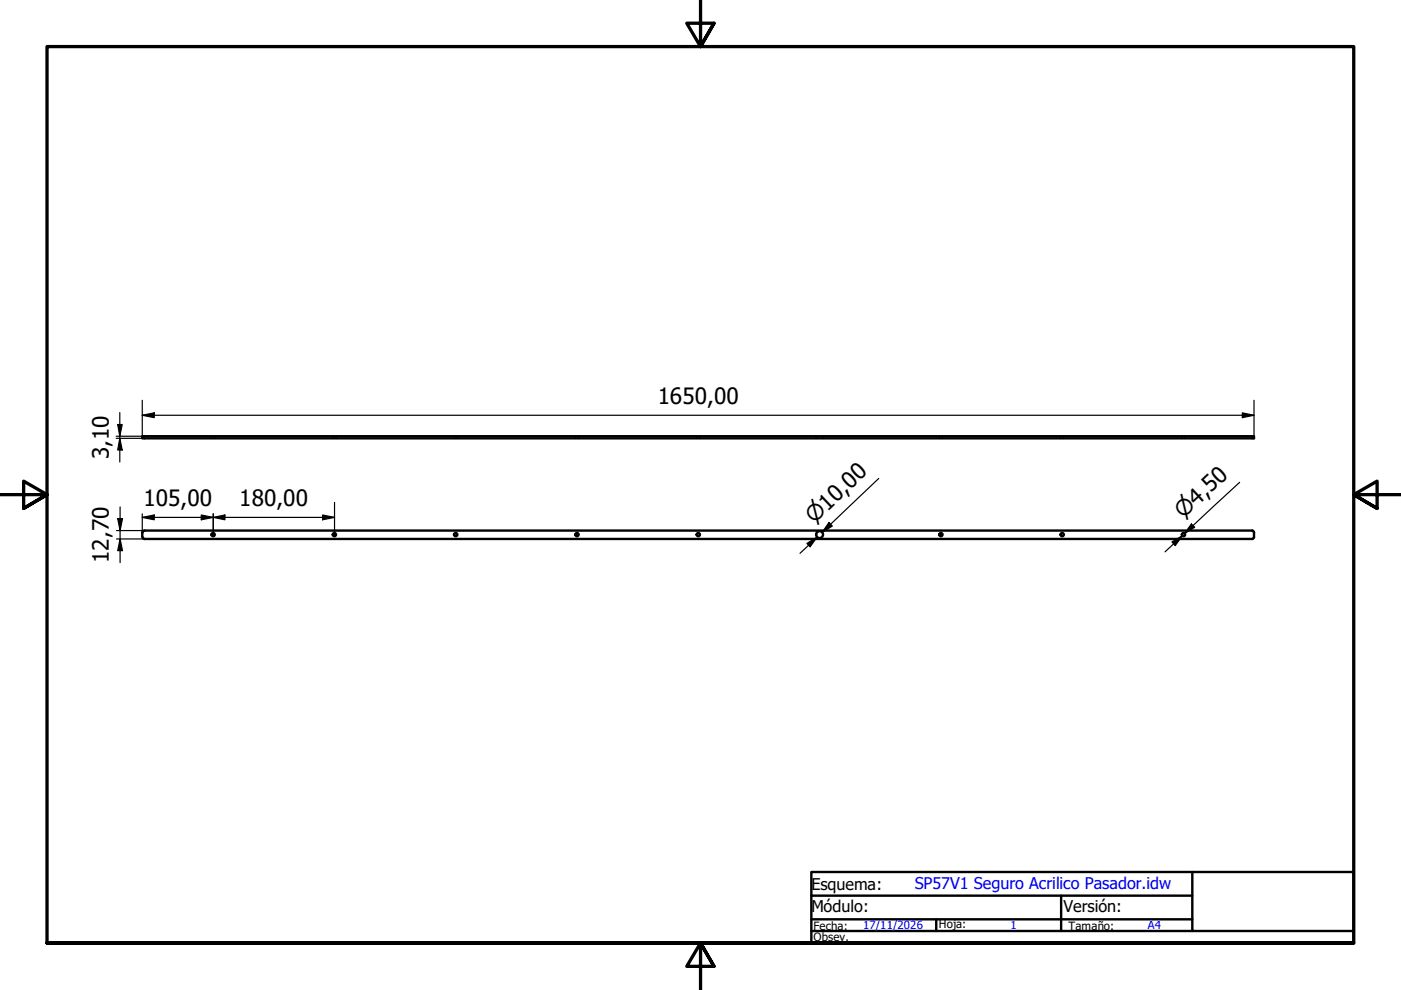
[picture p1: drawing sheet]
<svg xmlns="http://www.w3.org/2000/svg" width="297mm" height="210mm" viewBox="0 0 297 210" stroke-linecap="round" stroke-linejoin="round" font-family="sans-serif">
<!-- layer: Visible (ISO) -->
<g fill="none" stroke="#000" stroke-width=".51">
<path d="M30.2 92.5h235.7v.4h-235.7zM30.2 112.9v.9M30.2 113.9l.2 .3 .2 .1M30.6 114.3h234.9M30.6 112.5h234.9M30.6 112.5l-.3 .2-.1 .2M265.5 112.5l.3 .2 .1 1.1M265.9 113.9l-.1 .2-.3 .2"/>
<circle cx="45.2" cy="113.4" r=".35"/>
<circle cx="70.9" cy="113.4" r=".35"/>
<circle cx="96.6" cy="113.4" r=".35"/>
<circle cx="122.3" cy="113.4" r=".35"/>
<circle cx="148.1" cy="113.4" r=".35"/>
<circle cx="173.8" cy="113.4" r=".73"/>
<circle cx="199.5" cy="113.4" r=".35"/>
<circle cx="225.2" cy="113.4" r=".35"/>
<circle cx="250.9" cy="113.4" r=".35"/>
</g>
<!-- layer: Hidden (ISO) -->
<g fill="none" stroke="#000" stroke-width=".38">
<path d="M44.9 92.5v.1M44.9 92.8v.1M45.5 92.5v.1M45.5 92.8v.1M70.6 92.5v.1M70.6 92.8v.1M71.2 92.5v.1M71.2 92.8v.1M96.3 92.5v.1M96.3 92.8v.1M97 92.5v.1M97 92.8v.1"/>
<path d="M122 92.5v.1M122 92.8v.1M122.7 92.5v.1M122.7 92.8v.1M147.7 92.5v.1M147.7 92.8v.1M148.4 92.5v.1M148.4 92.8v.1M173 92.5v.1M173 92.8v.1M174.5 92.5v.1M174.5 92.8v.1"/>
<path d="M199.1 92.5v.1M199.1 92.8v.1M199.8 92.5v.1M199.8 92.8v.1M224.9 92.5v.1M224.9 92.8v.1M225.5 92.5v.1M225.5 92.8v.1M250.6 92.5v.1M250.6 92.8v.1M251.2 92.5v.1M251.2 92.8v.1"/>
</g>
<!-- layer: Border (ISO) -->
<path d="M148.5 -.1v10l-2.9-5h5.8l-2.9 5 2.9-5M0 104.9h10l-5-2.9v5.8l5-2.9-5 2.9M297 104.9h-10l5-2.9v5.8l-5-2.9 5 2.9M10 199.9v-190h277v190h-277h277M151.4 204.9l-2.9-5 2.9 5h-5.8l2.9-5v10" fill="none" stroke="#000" stroke-width=".7"/>
<!-- layer: Title (ISO) -->
<path d="M172 184.9h115v15h-115zM172 197.4h80.8M172 194.9h80.8M172 189.9h80.8M198.5 194.9v2.5M225 189.9v7.5M252.8 184.9v12.5h34.2" fill="none" stroke="#000" stroke-width=".51"/>
<!-- layer: Dimension (ISO) -->
<g fill="none" stroke="#000" stroke-width=".25">
<path d="M24.6 92.9h5.6M25 90h.9l-.5 2.5zM25.4 92.9l.5 2.5h-.9zM25.4 87.5v10.5M30.2 88l2.5-.5v1.1zM30.2 84.9v7.6h-5.6M30.2 88h235.7M263.4 87.5l2.5 .5-2.5 .6zM265.9 84.9v7.6M24.7 112.5h5.9M24.7 114.3h5.9M25 110h1l-.5 2.5z"/>
<path d="M25.5 114.3l.5 2.4h-1zM25.5 107.5v11.8M30.2 109.7l2.5-.5v1zM30.2 108.9v4M30.2 109.7h40.7M42.7 109.2l2.5 .5-2.5 .5zM45.2 109.7l2.5-.5v1zM45.2 108.9v4.8M68.4 109.2l2.5 .5-2.5 .5zM70.9 106.5v6.9M171.1 115.2l2.1-1.3-1.4 2zM173.2 113.9l-3.6 3.4"/>
<path d="M175.8 110.8l.7 .7-2.2 1.4zM186.3 101.4l-12 11.5 1.8-1.7M248.5 114.9l2.2-1.3-1.5 2.1zM250.7 113.6l-3.7 3.4M252.6 111.1l.7 .7-2.2 1.3zM262.8 102.3l-11.7 10.8 1.9-1.7"/>
</g>
<g fill="#000">
<path d="M25 90h.9l-.5 2.5z" fill-rule="evenodd"/>
<path d="M25.4 92.9l.5 2.5h-.9z" fill-rule="evenodd"/>
<path d="M30.2 88l2.5-.5v1.1z" fill-rule="evenodd"/>
<path d="M263.4 87.5l2.5 .5-2.5 .6z" fill-rule="evenodd"/>
<path d="M25 110h1l-.5 2.5z" fill-rule="evenodd"/>
<path d="M25.5 114.3l.5 2.4h-1z" fill-rule="evenodd"/>
<path d="M30.2 109.7l2.5-.5v1z" fill-rule="evenodd"/>
<path d="M42.7 109.2l2.5 .5-2.5 .5z" fill-rule="evenodd"/>
<path d="M45.2 109.7l2.5-.5v1z" fill-rule="evenodd"/>
<path d="M68.4 109.2l2.5 .5-2.5 .5z" fill-rule="evenodd"/>
<path d="M171.1 115.2l2.1-1.3-1.4 2z" fill-rule="evenodd"/>
<path d="M175.8 110.8l.7 .7-2.2 1.4z" fill-rule="evenodd"/>
<path d="M248.5 114.9l2.2-1.3-1.5 2.1z" fill-rule="evenodd"/>
<path d="M252.6 111.1l.7 .7-2.2 1.3z" fill-rule="evenodd"/>
</g>
<g font-size="4.8">
<text x="139.4" y="85.6">1650,00</text>
<text x="23.1" y="97.4" transform="rotate(-90 23.1 97.4)">3,10</text>
<text x="30.4" y="107.3">105,00</text>
<text x="50.7" y="107.3">180,00</text>
<text x="23.1" y="119.4" transform="rotate(-90 23.1 119.4)">12,70</text>
</g>
<g font-size="4.6">
<text x="172.6" y="111.2" transform="rotate(-44 172.6 111.2)">⌀10,00</text>
<text x="250.9" y="110.1" transform="rotate(-43 250.9 110.1)">⌀4,50</text>
</g>
<g font-size="3.4">
<text x="172" y="188.7">Esquema:</text>
<text x="172" y="193.5">Módulo:</text>
<text x="225.5" y="193.5">Versión:</text>
</g>
<text font-size="3.4" fill="#00f" x="193.9" y="188.5">SP57V1 Seguro Acrilico Pasador.idw</text>
<g font-size="2.4">
<text x="172.5" y="197.2">Fecha:</text>
<text x="199.1" y="196.8">Hoja:</text>
<text x="226.6" y="197.1">Tamaño:</text>
<text x="172.5" y="199.6">Obsev.</text>
</g>
<g font-size="2.4" fill="#00f">
<text x="183" y="197">17/11/2026</text>
<text x="214.2" y="196.9">1</text>
<text x="243.4" y="197">A4</text>
</g>
</svg>
